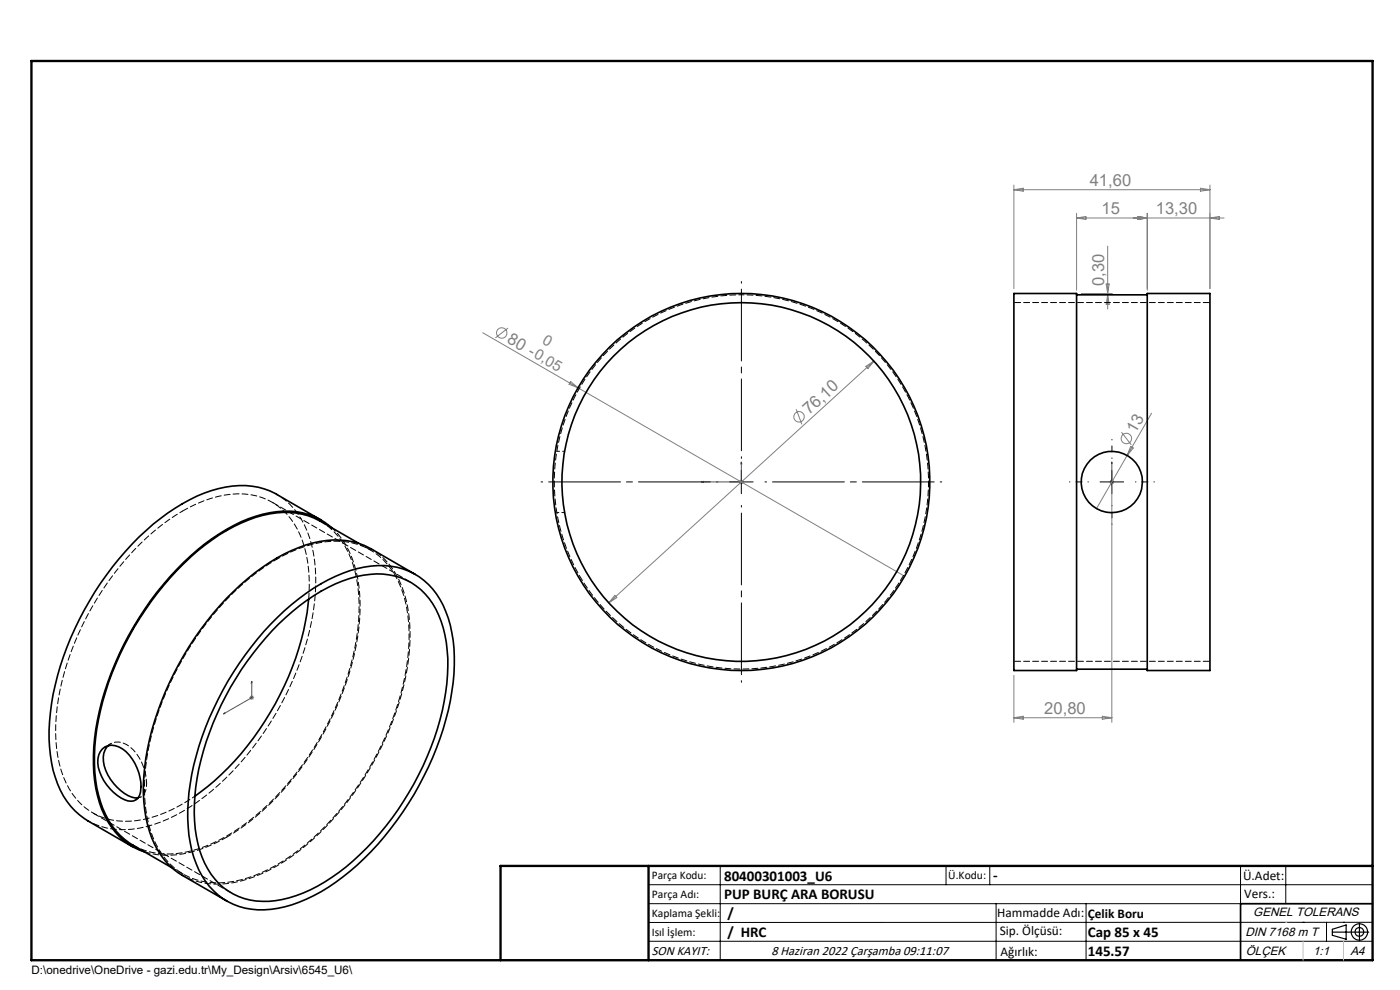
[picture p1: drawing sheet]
<svg xmlns="http://www.w3.org/2000/svg" width="297mm" height="210mm" viewBox="0 0 297 210" stroke-linecap="round" stroke-linejoin="round" font-family="sans-serif">
<g fill="none" stroke="#808080" stroke-width=".21">
<path d="M215.1 39.3v21.9M254.7 39.9l2 .3-2 .4zM256.7 39.3v21.9M215.1 40.2l2-.3v.7zM215.1 40.2h41.6M228.4 45.3v16.3M228.4 46.2h31.3M228.4 46.2l2-.3v.7zM235 52.2v13.3M241.4 45.9l2 .3-2 .4zM243.4 45.3v16.3M256.7 46.2l2-.3v.7z"/>
<path d="M102.4 70.6l20.2 11.7M107.8 69.6l-2.7 2.1M183.7 77.7l1.7-1.1-1.3 1.6zM185.4 76.6l-56.2 51.3M229.4 62.3h6.6M234.7 60.2h.6l-.3 2.1zM235 62.5l.3 2h-.6zM121.1 81l1.5 1.3-1.9-.8zM122.6 82.3l69.3 39.9M168.9 86.8l1.2 3.2M237.9 91.7l2.1 2.7M239.1 96.6l-6.5 11.3"/>
<path d="M239.9 94.7l.5 .3-1.3 1.6zM244.3 87.7l-5.2 8.9M156.8 102.2h1M156.9 101.9l.7 .7M157.3 101.7v1.1M157.6 101.9l-.7 .7M235.4 102.2h1M235.5 101.9l.7 .7M235.9 101.7v1.1M235.9 103.2v50M236.2 101.9l-.7 .7M130.4 126.3l.4 .5-1.6 1.1z"/>
<path d="M52.9 148h1M53.1 147.6l.7 .7M53.4 147.5v1M53.8 147.6l-.7 .7M215.1 143.3v9.9M215.1 152.3h20.8M215.1 152.3l2-.4v.7zM233.9 151.9l2 .4-2 .3z"/>
<circle cx="106.4" cy="70.6" r="1.1"/>
<circle cx="169.5" cy="88.4" r="1.11"/>
<circle cx="238.9" cy="93" r="1.1"/>
</g>
<g fill="none" stroke="#000" stroke-width=".25">
<path d="M282.6 197.7h7.8M282.6 197.1l3-.9v3l-3-.8zM288.4 195.8v3.8M106.2 203.7h185"/>
<circle cx="288.4" cy="197.7" r="1.74"/>
<circle cx="288.4" cy="197.7" r=".93"/>
</g>
<path d="M157.3 98l.1 .4h-.2zM157.3 98v4.2h-8.5M235.9 98v.4v-.4M235.9 98v4.2M148.8 102.2l.4-.1v.2zM235.9 102.1v.2zM235.9 102.2h.1M47.4 151.4l.3-.2v.2zM53.4 144.5l.1 .3-.2 .1zM53.4 144.5v3.5l-6 3.4" fill="none" stroke="#00f" stroke-width=".21"/>
<path d="M157.3 97.2v-37.5M152.3 102.2h-37.5M157.3 107.2v37.5M162.3 102.2h37.5" fill="none" stroke="#000" stroke-width=".21" stroke-dasharray="15.2 1.3 1.3 1.3" stroke-dashoffset="-1.6"/>
<path d="M235.9 97.2v-4M230.9 102.2h-4M235.9 107.2v4M240.9 102.2h4" fill="none" stroke="#000" stroke-width=".21" stroke-dasharray="15.2 1.3 1.3 1.3" stroke-dashoffset="15.1"/>
<g fill="none" stroke="#000" stroke-width=".21">
<path d="M157.3 99.8v4.9M235.9 99.8v4.9M154.8 102.2h5M233.4 102.2h5M137.6 187.7h153.6M137.6 191.7h153.6M137.6 199.7h153.6M152.8 183.7v20M200.7 183.7v4M210 183.7v4M211.3 191.7v12M230.4 191.7v12"/>
<path d="M263.2 183.7v20M272.8 183.7v8M276.4 195.6h.1M281.4 195.6v4.1M285 195.6h.1M291.2 195.6l-153.6 .1"/>
</g>
<path d="M291.2 191.7h-28v12" fill="none" stroke="#000" stroke-width=".35"/>
<path d="M6.7 12.9h284.5v190.8h-284.5zM137.6 183.7v20M291.2 183.7h-185v20" fill="none" stroke="#000" stroke-width=".5"/>
<path d="M276.4 199.7v4M285 199.7v4" fill="none" stroke="#c0c0c0" stroke-width=".21"/>
<path d="M272.8 195.6h.1" fill="none" stroke="#c0c0c0" stroke-width=".25"/>
<g fill="#00f">
<path d="M157.3 98l.1 .4h-.2zM148.8 102.2l.4-.1v.2z"/>
<path d="M235.9 98v.4zM235.9 102.1v.2z"/>
<path d="M53.4 144.5l.1 .3-.2 .1zM47.4 151.4l.3-.2v.2z"/>
</g>
<g fill="none" stroke="#000" stroke-width=".35">
<path d="M215.1 62.3h13.3v79.9h-13.3zM228.4 62.5h15M243.4 62.3h13.3v79.9h-13.3zM68.1 110.3l-9.4-5.4a16.7 16.7 0 0 0-13.8-.8 43.2 43.2 0 0 0-18.3 12.8 64.8 64.8 0 0 0-15.9 34.3 30.5 30.5 0 0 0 2.1 16.4 15.2 15.2 0 0 0 5.9 6.6l9.4 5.4M70.4 112a14.7 14.7 0 0 0-13.1-3.2 35.1 35.1 0 0 0-16.9 9.2 65 65 0 0 0-20.3 38.6 30 30 0 0 0 2.1 16.4 14.2 14.2 0 0 0 8.5 7.7M76.1 115.2l-8.2-4.6a17.3 17.3 0 0 0-15.2-.3 46.8 46.8 0 0 0-19.3 15.5 63.1 63.1 0 0 0-13.3 32.6 26.4 26.4 0 0 0 3.7 16.8 13.9 13.9 0 0 0 4.5 4.1l8.1 4.7M58.9 130.9a37.2 37.2 0 0 1 18.4-10.6 14.6 14.6 0 0 1 17.3 9.4 33.3 33.3 0 0 1 .9 19 65.2 65.2 0 0 1-22.8 37.3 30.6 30.6 0 0 1-16.7 7 14.3 14.3 0 0 1-14.4-9.8 34.2 34.2 0 0 1-.9-18.9 66.5 66.5 0 0 1 18.2-33.4zM59.1 132.4a38 38 0 0 1 16.5-10.1 14.9 14.9 0 0 1 13.7 2.8 19.2 19.2 0 0 1 5.6 12.9 50.1 50.1 0 0 1-6.1 26.4 58.6 58.6 0 0 1-18.4 21.7 25.8 25.8 0 0 1-14.7 5.1 13.7 13.7 0 0 1-12.8-9.4 34.6 34.6 0 0 1-.3-20.5 63.4 63.4 0 0 1 16.5-28.9zM65.5 127.1a61.4 61.4 0 0 1-18.6 37.2l-2.9 2.6-2.7 2M88.1 121.8l-9.4-5.4a17.6 17.6 0 0 0-15.3-.2 46.4 46.4 0 0 0-18.2 13.9 64 64 0 0 0-14.7 34.5 27.2 27.2 0 0 0 3 15.8 14.6 14.6 0 0 0 5.2 5.3l9.4 5.4M21.7 158.8a3.3 3.3 0 0 1 4.3 0 9.9 9.9 0 0 1 3.6 9.9 2.14 2.14 0 0 1-3.2 .9 10.3 10.3 0 0 1-5.7-7.8 3.8 3.8 0 0 1 1-3zM22.9 158.2a4.2 4.2 0 0 0-.8 4.3 10 10 0 0 0 6.5 6.8h.7"/>
<path d="M228.4 141.9h15"/>
<circle cx="157.3" cy="102.2" r="40"/>
<circle cx="157.3" cy="102.2" r="38"/>
<circle cx="235.9" cy="102.2" r="6.5"/>
</g>
<path d="M157.3 62.5a39.7 39.7 0 0 0-34.8 58.9 39.7 39.7 0 0 0 68.4 1.9 39.7 39.7 0 0 0-31.4-60.7l-2.2-.1M23.5 157.8l-1.2 .6M18.7 174.1a16.6 16.6 0 0 0 13.8 .8 43.4 43.4 0 0 0 18.3-12.8 65 65 0 0 0 15.9-34.3 29.2 29.2 0 0 0-2.8-17.6 14.5 14.5 0 0 0-5.2-5.4M28.8 169.7l1.2-.7M38.7 185.7a16.6 16.6 0 0 0 13.8 .8 43.4 43.4 0 0 0 18.3-12.9 65 65 0 0 0 15.9-34.3 29.2 29.2 0 0 0-2.7-17.6 14.5 14.5 0 0 0-5.3-5.3" fill="none" stroke="#000" stroke-width=".21" stroke-dasharray="1.3 .6" stroke-dashoffset=".7"/>
<path d="M119.8 95.7h-1.7M118.1 108.7h1.7" fill="none" stroke="#000" stroke-width=".21" stroke-dasharray="1.3 .6" stroke-dashoffset=".8"/>
<path d="M256.7 64.2h-41.6M87.1 123.5l-29.4-17M215.1 140.3h41.6M19.7 172.4l29.4 17" fill="none" stroke="#000" stroke-width=".21" stroke-dasharray="1.3 .6" stroke-dashoffset="-.2"/>
<path d="M38.7 108.4a57 57 0 0 0-21.2 24.1 49.3 49.3 0 0 0-5.5 26.3 17.9 17.9 0 0 0 7 13.2 15.4 15.4 0 0 0 12.9 1.5 31.5 31.5 0 0 0 9.4-4.6M31.1 166.2a3.1 3.1 0 0 1-1.3 2.9l-.5 .1" fill="none" stroke="#000" stroke-width=".21" stroke-dasharray="1.3 .6" stroke-dashoffset=".6"/>
<path d="M65.5 127.1a26.5 26.5 0 0 0-3.1-16 13.7 13.7 0 0 0-14.7-6.1 27.3 27.3 0 0 0-9 3.4" fill="none" stroke="#000" stroke-width=".21" stroke-dasharray="1.3 .6"/>
<path d="M23 158.2a3.3 3.3 0 0 1 4.6 .2 10.6 10.6 0 0 1 3.5 7.8" fill="none" stroke="#000" stroke-width=".21" stroke-dasharray="1.3 .6" stroke-dashoffset=".4"/>
<path d="M28.3 179.3a16.5 16.5 0 0 0 13.7 .8 43 43 0 0 0 18.1-12.8 64.5 64.5 0 0 0 15.8-34 29 29 0 0 0-2.7-17.5 14.4 14.4 0 0 0-5.2-5.3M48.1 177.6a23.9 23.9 0 0 1-14.8 3.7l-2.6-.6" fill="none" stroke="#000" stroke-width=".21" stroke-dasharray="1.3 .6" stroke-dashoffset=".1"/>
<path d="M58.7 118.6a59.1 59.1 0 0 0-21.7 24.3 53.2 53.2 0 0 0-6.3 27 20.2 20.2 0 0 0 6.3 14.3 15.3 15.3 0 0 0 14.1 2.4 40 40 0 0 0 18.2-11.6 64.8 64.8 0 0 0 17.2-35.6 29 29 0 0 0-2.7-17.5 14.4 14.4 0 0 0-16-6.8 28.6 28.6 0 0 0-9.1 3.5" fill="none" stroke="#000" stroke-width=".21" stroke-dasharray="1.3 .6" stroke-dashoffset=".5"/>
<path d="M70.4 111.9a19.4 19.4 0 0 1 5.7 12.4 50.7 50.7 0 0 1-5.2 26.8 61.7 61.7 0 0 1-21.2 25.5l-1.6 1M78.6 116.7l-2.5-1.5M36.4 184l2.5 1.4" fill="none" stroke="#000" stroke-width=".21" stroke-dasharray="1.3 .6" stroke-dashoffset=".2"/>
<g font-size="3.5" fill="#808080">
<text x="231.2" y="39.4">41,60</text>
<text x="233.7" y="45.4">15</text>
<text x="245.2" y="45.4">13,30</text>
<text x="234.2" y="60.6" transform="rotate(-90 234.2 60.6)">0,30</text>
<text x="107.4" y="72.5" transform="rotate(30 107.4 72.5)">80 -0,05</text>
<text x="171.6" y="88.1" transform="rotate(-42 171.6 88.1)">76,10</text>
<text x="240.9" y="92" transform="rotate(-60 240.9 92)">13</text>
<text x="221.5" y="151.4">20,80</text>
</g>
<text font-size="3.2" fill="#808080" x="114.9" y="72.7" transform="rotate(30 114.9 72.7)">0</text>
<g font-size="3.2">
<text x="153.6" y="186.8">80400301003_U6</text>
<text x="153.6" y="190.8">PUP BURÇ ARA BORUSU</text>
<text x="210.7" y="186.6">-</text>
<text x="154.3" y="194.8">/</text>
<text x="154.3" y="198.8">/ HRC</text>
<text x="230.8" y="198.7">Cap 85 x 45</text>
<text x="230.8" y="202.8">145.57</text>
</g>
<g font-size="2.8">
<text x="263.7" y="186.7">Ü.Adet:</text>
<text x="263.9" y="190.5">Vers.:</text>
<text x="211.5" y="194.5">Hammadde Adı:</text>
<text x="230.8" y="194.7">Çelik Boru</text>
<text x="138.3" y="202.6">SON KAYIT:</text>
<text x="163.6" y="202.6">8 Haziran 2022 Çarşamba 09:11:07</text>
<text x="212.1" y="198.4">Sip. Ölçüsü:</text>
<text x="212.2" y="202.7">Ağırlık:</text>
</g>
<g font-size="2.6">
<text x="265.9" y="194.4">GENEL TOLERANS</text>
<text x="264.2" y="198.5">DIN 7168 m T</text>
<text x="264.3" y="202.6">ÖLÇEK</text>
<text x="278.5" y="202.6">1:1</text>
<text x="286.5" y="202.6">A4</text>
</g>
<g font-size="2.5">
<text x="138.3" y="186.4">Parça Kodu:</text>
<text x="138.3" y="190.5">Parça Adı:</text>
<text x="201.2" y="186.5">Ü.Kodu:</text>
<text x="138.3" y="194.5">Kaplama Şekli:</text>
<text x="138.3" y="198.6">Isıl İşlem:</text>
<text x="6.7" y="206.7">D:\onedrive\OneDrive - gazi.edu.tr\My_Design\Arsiv\6545_U6\</text>
</g>
</svg>
